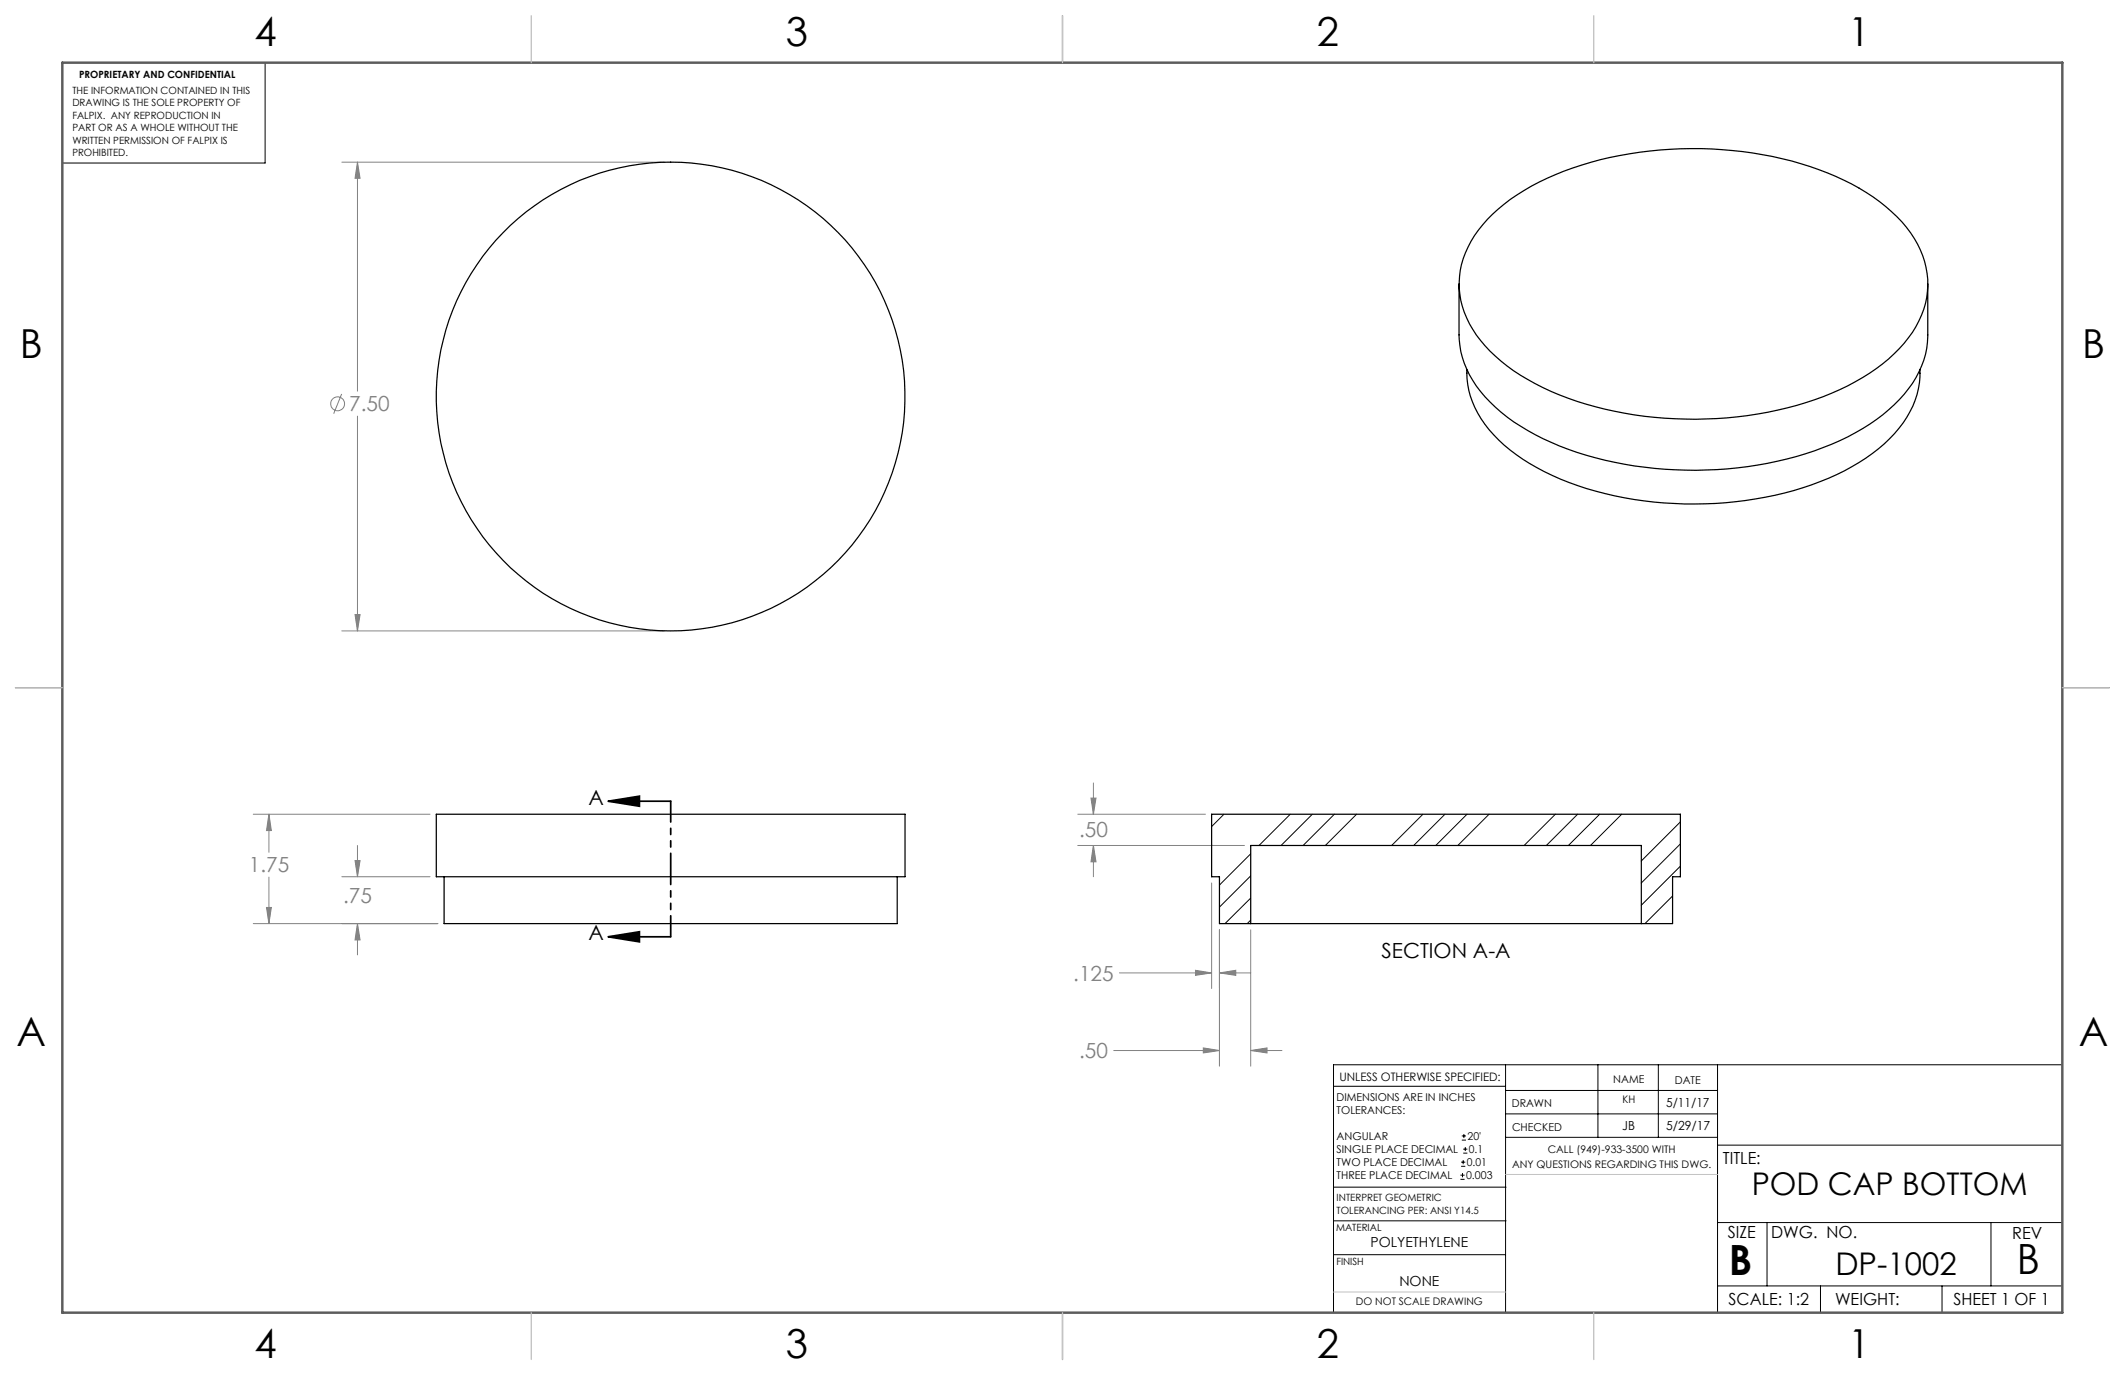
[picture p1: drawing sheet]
<svg xmlns="http://www.w3.org/2000/svg" width="432mm" height="279mm" viewBox="0 0 432 279" stroke-linecap="round" stroke-linejoin="round" font-family="sans-serif">
<g fill="none" stroke="#808080" stroke-width=".2">
<path d="M69.5 32.9h65.5M72.6 32.9l.6 3.3h-1.1zM72.6 32.9v46.6M69.4 80l-1.6 4.1M72.6 84.6v43.6M69.5 128.2h65.5M72.1 124.9h1.1l-.6 3.3zM222.2 159.1v6.4M51.5 165.5h35.9M54.6 165.5v7.7M54.6 178.2v9.5M54.6 165.5l.5 3.3h-.9z"/>
<path d="M69.5 178.2h17.9M72.1 174.9h1.1l-.6 3.3zM72.6 171.8v6.4M219 165.5h25.9M219 171.8h33.9M221.7 162.2h1l-.5 3.3zM222.2 171.8l.5 3.3h-1zM222.2 171.8v6.4M246.2 179.4v21.5M51.5 187.7h37.5M54.2 184.4h.9l-.5 3.3zM72.6 187.7l.6 3.3h-1.1z"/>
<path d="M72.6 187.7v6.3M227.5 197.7h18.7M242.9 197.2l3.3 .5-3.3 .5zM247.8 197.7l3.3-.5v1zM247.8 188.9v27.7M247.8 197.7h6.3M254.1 188.9v27.7M226.3 213.5h21.5M244.5 212.9l3.3 .6-3.3 .5zM254.1 213.5l3.4-.6v1.1zM254.1 213.5h6.4"/>
<circle cx="68.6" cy="82" r="1.42"/>
</g>
<g fill="none" stroke="#000" stroke-width=".2">
<path d="M53.9 12.7v20.4h-41.2M305.9 216.4v50.3M324.7 216.4v14.7M337 216.4v14.7M349 216.4v50.3M419.1 216.4h-148.1v50.3M271 220.7h34.9M296.8 239.6h.8M296.8 238.8h.8M296.9 237h.8M296.9 236.1h.8M297 231.7h.9"/>
<path d="M297 230.8h.9M297.2 238.4v.8M297.3 235.7v.9M297.3 234.3h.9M297.3 233.5h.9M297.5 230.4v.8M297.7 233.1v.8M305.9 231.1h43.1M305.9 226.3h43.1M305.9 221.6h43.1M349 232.7h70.1M271 255h34.9"/>
<path d="M271 248.1h35M271 241.2h35M349 248.4h70.1M359.1 248.4v12.9M404.6 248.4v12.9M349 261.3h70.1M369.9 261.3v5.4M394.6 261.3v5.4"/>
</g>
<path d="M123.6 162.8h12.7M123.6 162.8l6.3-1v2zM123.6 190.4h12.7M123.6 190.4l6.3-1.1v2.1z" fill="none" stroke="#000" stroke-width=".35"/>
<path d="M136.3 162.8v27.5" fill="none" stroke="#000" stroke-width=".35" stroke-dasharray="6.3 1.3 1.3 1.3 1.3 1.3" stroke-dashoffset="2.1"/>
<path d="M215.9 3.2v9.5M3.1 139.7h9.6M419.1 139.7h9.5M215.9 266.7v9.6" fill="none" stroke="#5c5c5c" stroke-width=".25"/>
<path d="M12.7 12.7h406.4v254h-406.4z" fill="none" stroke="#5c5c5c" stroke-width=".5"/>
<path d="M305.9 238.7h43.1M271 262.5h34.9" fill="none" stroke="#c0c0c0" stroke-width=".2"/>
<path d="M108 3.2v9.5M215.9 3.2v9.5M323.8 3.2v9.5M3.1 139.7h9.6M419.1 139.7h9.5M108 266.7v9.6M215.9 266.7v9.6M323.8 266.7v9.6" fill="none" stroke="#c0c0c0" stroke-width=".25"/>
<path d="M123.6 162.8l6.3-1v2zM123.6 190.4l6.3-1.1v2.1z" fill="#000"/>
<path d="M54.6 165.5l.5 3.3h-.9zM54.2 184.4h.9l-.5 3.3zM72.1 174.9h1.1l-.6 3.3zM72.6 187.7l.6 3.3h-1.1zM72.6 32.9l.6 3.3h-1.1zM72.1 124.9h1.1l-.6 3.3zM247.8 197.7l3.3-.5v1zM242.9 197.2l3.3 .5-3.3 .5zM221.7 162.2h1l-.5 3.3zM222.2 171.8l.5 3.3h-1zM254.1 213.5l3.4-.6v1.1zM244.5 212.9l3.3 .6-3.3 .5z" fill="#808080"/>
<g fill="none" stroke="#000" stroke-width=".25">
<path d="M296.5 57.7v10.4a20 20 0 0 0 7.4 14.7 48.3 48.3 0 0 0 20.3 10.2 77.7 77.7 0 0 0 48-2.7 36.8 36.8 0 0 0 16.4-12.4 17.6 17.6 0 0 0 3.1-9.8v-10.4M303.3 43.5a46.6 46.6 0 0 1 20-10.5 77.9 77.9 0 0 1 48 2.1 37.8 37.8 0 0 1 16.9 12.2 17.2 17.2 0 0 1-.4 21.3 37.3 37.3 0 0 1-15.6 11.3 77.7 77.7 0 0 1-49.9 2.2 46.7 46.7 0 0 1-19.5-10.7 19.4 19.4 0 0 1-6.3-14 20 20 0 0 1 6.8-13.9zM298.1 75.1a18.8 18.8 0 0 0 6.5 14.3 47.2 47.2 0 0 0 21.5 10.9 75 75 0 0 0 45.4-3.1 35.6 35.6 0 0 0 15.2-11.3 17.1 17.1 0 0 0 3.4-10.8M88.7 165.5h95.2v12.7h-95.2zM90.2 178.2v9.5h92.1v-9.5M254.1 187.7h79.4M254.1 187.7h-6.3v-9.5h-1.6v-12.7h95.3v12.7h-1.6v9.5h-6.4M254.1 187.7v-15.9h79.4v15.9"/>
<circle cx="136.3" cy="80.6" r="47.6"/>
</g>
<g fill="none" stroke="#000" stroke-width=".2">
<path d="M248.7 165.5l-2.5 2.5M254.1 173.5l-6.3 6.3M254.1 178l-6.3 6.3M262.2 165.5l-6.4 6.3M266.7 165.5l-6.4 6.3M271.1 165.5l-6.3 6.3M275.7 165.5l-6.4 6.3M289.1 165.5l-6.3 6.3M293.6 165.5l-6.3 6.3M298.1 165.5l-6.4 6.3M302.6 165.5l-6.4 6.3M316.1 165.5l-6.4 6.3"/>
<path d="M320.6 165.5l-6.4 6.3M325 165.5l-6.3 6.3M329.5 165.5l-6.3 6.3M341.5 167l-8 7.9M341.5 171.5l-8 7.9M341.5 176l-8 7.9M254.1 182.5l-5.2 5.2M254.1 187l-.7 .7M339.9 182.1l-5.6 5.6"/>
</g>
<g font-size="8.5">
<text x="351.3" y="259">B</text>
<text x="409.8" y="258.9">B</text>
</g>
<g font-size="8.1">
<text x="51.7" y="9.3">4</text>
<text x="159.7" y="9.3">3</text>
<text x="267.6" y="9.3">2</text>
<text x="375.6" y="9.3">1</text>
<text x="4" y="72.8">B</text>
<text x="423.1" y="72.8">B</text>
<text x="3.3" y="212.5">A</text>
<text x="422.4" y="212.5">A</text>
<text x="51.7" y="276">4</text>
<text x="159.7" y="276">3</text>
<text x="267.6" y="276">2</text>
<text x="375.6" y="276">1</text>
</g>
<g font-size="6.3">
<text x="355.9" y="242.7">POD CAP BOTTOM</text>
<text x="372.9" y="259.1">DP-1002</text>
</g>
<g font-size="4.2" fill="#808080">
<text x="71" y="83.6">7.50</text>
<text x="219.3" y="170.1">.50</text>
<text x="50.6" y="177.3">1.75</text>
<text x="69.7" y="183.5">.75</text>
<text x="218.1" y="199.3">.125</text>
<text x="219.3" y="215">.50</text>
</g>
<g font-size="4.2">
<text x="119.6" y="163.5">A</text>
<text x="119.6" y="191.1">A</text>
<text x="280.7" y="194.7">SECTION A-A</text>
</g>
<g font-size="3.4">
<text x="350.1" y="236.5">TITLE:</text>
<text x="351.1" y="251.6">SIZE</text>
<text x="359.9" y="251.6">DWG. NO.</text>
<text x="408.9" y="251.7">REV</text>
<text x="351.2" y="265.2">SCALE: 1:2</text>
<text x="372.9" y="265.2">WEIGHT:</text>
<text x="396.9" y="265.2">SHEET 1 OF 1</text>
</g>
<g font-size="2.8">
<text x="278.5" y="253.4">POLYETHYLENE</text>
<text x="284.3" y="261.3">NONE</text>
</g>
<g font-size="2.5">
<text x="338.6" y="224.9">5/11/17</text>
<text x="329.6" y="229.6">JB</text>
<text x="338.5" y="229.7">5/29/17</text>
</g>
<text font-size="2.4" x="272.2" y="219.7">UNLESS OTHERWISE SPECIFIED:</text>
<g font-size="2.2">
<text x="327.8" y="220.1">NAME</text>
<text x="340.3" y="220.2">DATE</text>
<text x="271.6" y="223.7">DIMENSIONS ARE IN INCHES</text>
<text x="271.6" y="226.4">TOLERANCES:</text>
<text x="307.2" y="224.9">DRAWN</text>
<text x="271.6" y="231.7">ANGULAR</text>
<text x="298.2" y="231.7">20'</text>
<text x="307.3" y="229.8">CHECKED</text>
<text x="271.6" y="239.6">THREE PLACE DECIMAL</text>
<text x="271.6" y="237">TWO PLACE DECIMAL</text>
<text x="271.6" y="234.3">SINGLE PLACE DECIMAL</text>
<text x="297.9" y="239.6">0.003</text>
<text x="298.1" y="237">0.01</text>
<text x="298.5" y="234.3">0.1</text>
</g>
<g font-size="2.1">
<text x="329.7" y="224.1">KH</text>
<text x="307.3" y="237.3">ANY QUESTIONS REGARDING THIS DWG.</text>
<text x="314.5" y="234.2">CALL (949)-933-3500 WITH</text>
<text x="275.5" y="265.1">DO NOT SCALE DRAWING</text>
</g>
<g font-size="2">
<text x="16.1" y="15.9">PROPRIETARY AND CONFIDENTIAL</text>
<text x="14.7" y="19.1">THE INFORMATION CONTAINED IN THIS</text>
<text x="14.7" y="21.6">DRAWING IS THE SOLE PROPERTY OF</text>
<text x="14.7" y="24.1">FALPIX. ANY REPRODUCTION IN</text>
<text x="14.7" y="26.6">PART OR AS A WHOLE WITHOUT THE</text>
<text x="14.7" y="29.2">WRITTEN PERMISSION OF FALPIX IS</text>
<text x="14.7" y="31.7">PROHIBITED.</text>
<text x="271.6" y="244.1">INTERPRET GEOMETRIC</text>
<text x="271.5" y="250.2">MATERIAL</text>
<text x="271.6" y="246.6">TOLERANCING PER: ANSI Y14.5</text>
<text x="271.5" y="257">FINISH</text>
</g>
</svg>
